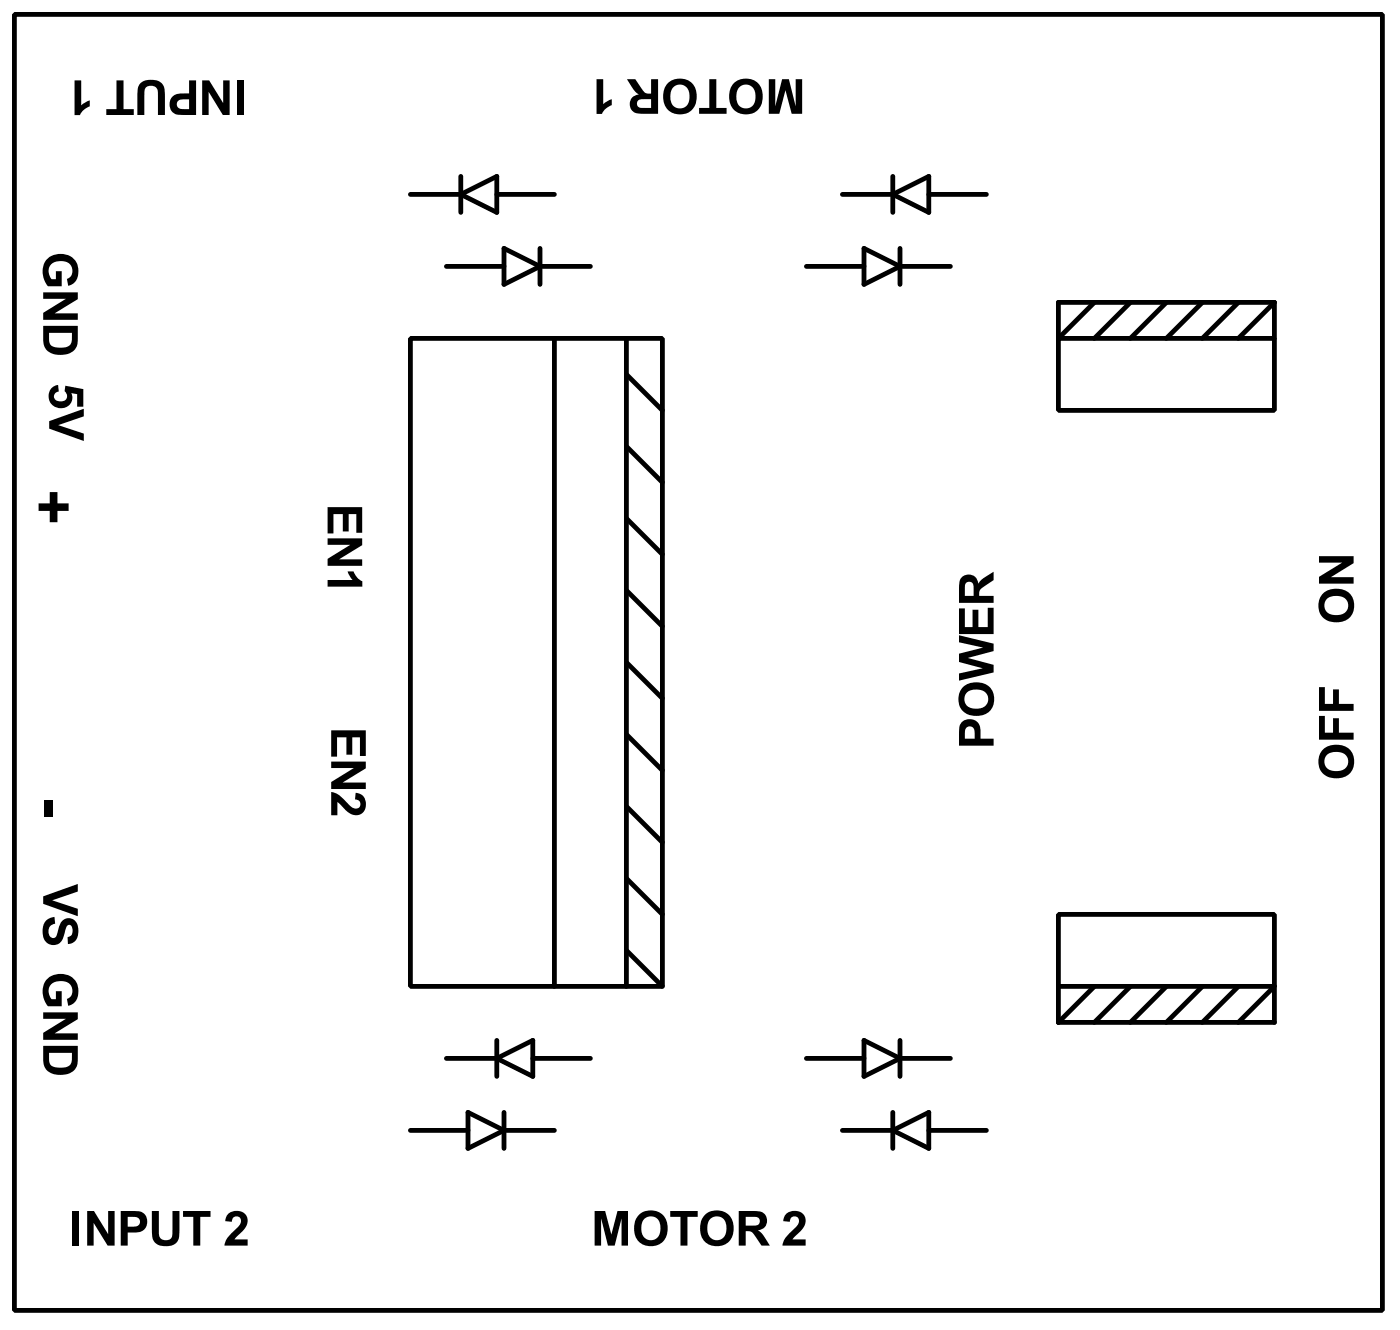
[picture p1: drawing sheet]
<svg xmlns="http://www.w3.org/2000/svg" width="49mm" height="47mm" viewBox="0 0 49 47" stroke-linecap="round" stroke-linejoin="round" font-family="sans-serif">
<g fill="none" stroke="#000" stroke-width=".17">
<path d="M.5 .5h48.3v45.7h-48.3zM14.5 11.9h8.9v22.9h-8.9zM14.5 6.9h1.8M15.7 9.4h2.1M16.3 6.9l1.2-.7v1.3zM16.3 6.2v1.3M17.5 6.9h2.1M17.8 8.8l1.2 .6-1.2 .6zM19 9.4h1.8M19 8.8v1.2M19.6 11.9v22.9M22.1 11.9v22.9"/>
<path d="M22.1 13.2l1.3 1.3M22.1 15.7l1.3 1.3M22.1 18.3l1.3 1.3M28.4 9.4h2.1M29.7 6.9h1.8M30.5 8.8l1.2 .6-1.2 .6zM31.5 6.9l1.3-.7v1.3zM31.5 6.2v1.3M31.7 8.8v1.2M31.7 9.4h1.8M32.8 6.9h2M37.3 11.9h7.7v2.6h-7.7z"/>
<path d="M38.6 10.7l-1.3 1.2v-1.2h7.7M39.9 10.7l-1.3 1.2M41.1 10.7l-1.2 1.2M42.4 10.7l-1.3 1.2M43.7 10.7l-1.3 1.2M45 10.7v1.2M45 10.7l-1.3 1.2M14.5 39.9h2M15.7 37.3h1.8M16.5 39.2l1.3 .7-1.3 .6zM17.5 37.3l1.3-.6v1.3zM17.5 36.7v1.3"/>
<path d="M17.8 39.9h1.8M17.8 39.2v1.3M18.8 37.3h2M22.1 20.8l1.3 1.3M22.1 23.4l1.3 1.2M22.1 25.9l1.3 1.3M22.1 28.4l1.3 1.3M22.1 31l1.3 1.3M22.1 33.5l1.3 1.3M28.4 37.3h2.1M29.7 39.9h1.8M30.5 36.7l1.2 .6-1.2 .7z"/>
<path d="M31.5 39.9l1.3-.7v1.3zM31.5 39.2v1.3M31.7 36.7v1.3M31.7 37.3h1.8M32.8 39.9h2M37.3 32.3h7.7v2.5h-7.7zM37.3 34.8v1.3M37.3 36.1h7.7v-1.3l-1.3 1.3M38.6 34.8l-1.3 1.3M39.9 34.8l-1.3 1.3M41.1 34.8l-1.2 1.3M42.4 34.8l-1.3 1.3"/>
<path d="M43.7 34.8l-1.3 1.3"/>
</g>
<g font-size="2.4">
<text x="1.1" y="17.3" transform="rotate(90 1.1 17.3)">+</text>
<text x="1.1" y="28.1" transform="rotate(90 1.1 28.1)">-</text>
</g>
<g font-size="1.9">
<text x="8.7" y="2.8" transform="rotate(-180 8.7 2.8)">INPUT 1</text>
<text x="28.4" y="2.8" transform="rotate(-180 28.4 2.8)">MOTOR 1</text>
<text x="1.5" y="8.9" transform="rotate(90 1.5 8.9)">GND 5V</text>
<text x="11.6" y="17.8" transform="rotate(90 11.6 17.8)">EN1</text>
<text x="47.8" y="22" transform="rotate(-90 47.8 22)">ON</text>
<text x="11.7" y="25.6" transform="rotate(90 11.7 25.6)">EN2</text>
<text x="35.1" y="26.4" transform="rotate(-90 35.1 26.4)">POWER</text>
<text x="47.8" y="27.5" transform="rotate(-90 47.8 27.5)">OFF</text>
<text x="1.5" y="31.2" transform="rotate(90 1.5 31.2)">VS GND</text>
<text x="2.4" y="43.9">INPUT 2</text>
<text x="20.9" y="43.9">MOTOR 2</text>
</g>
</svg>
